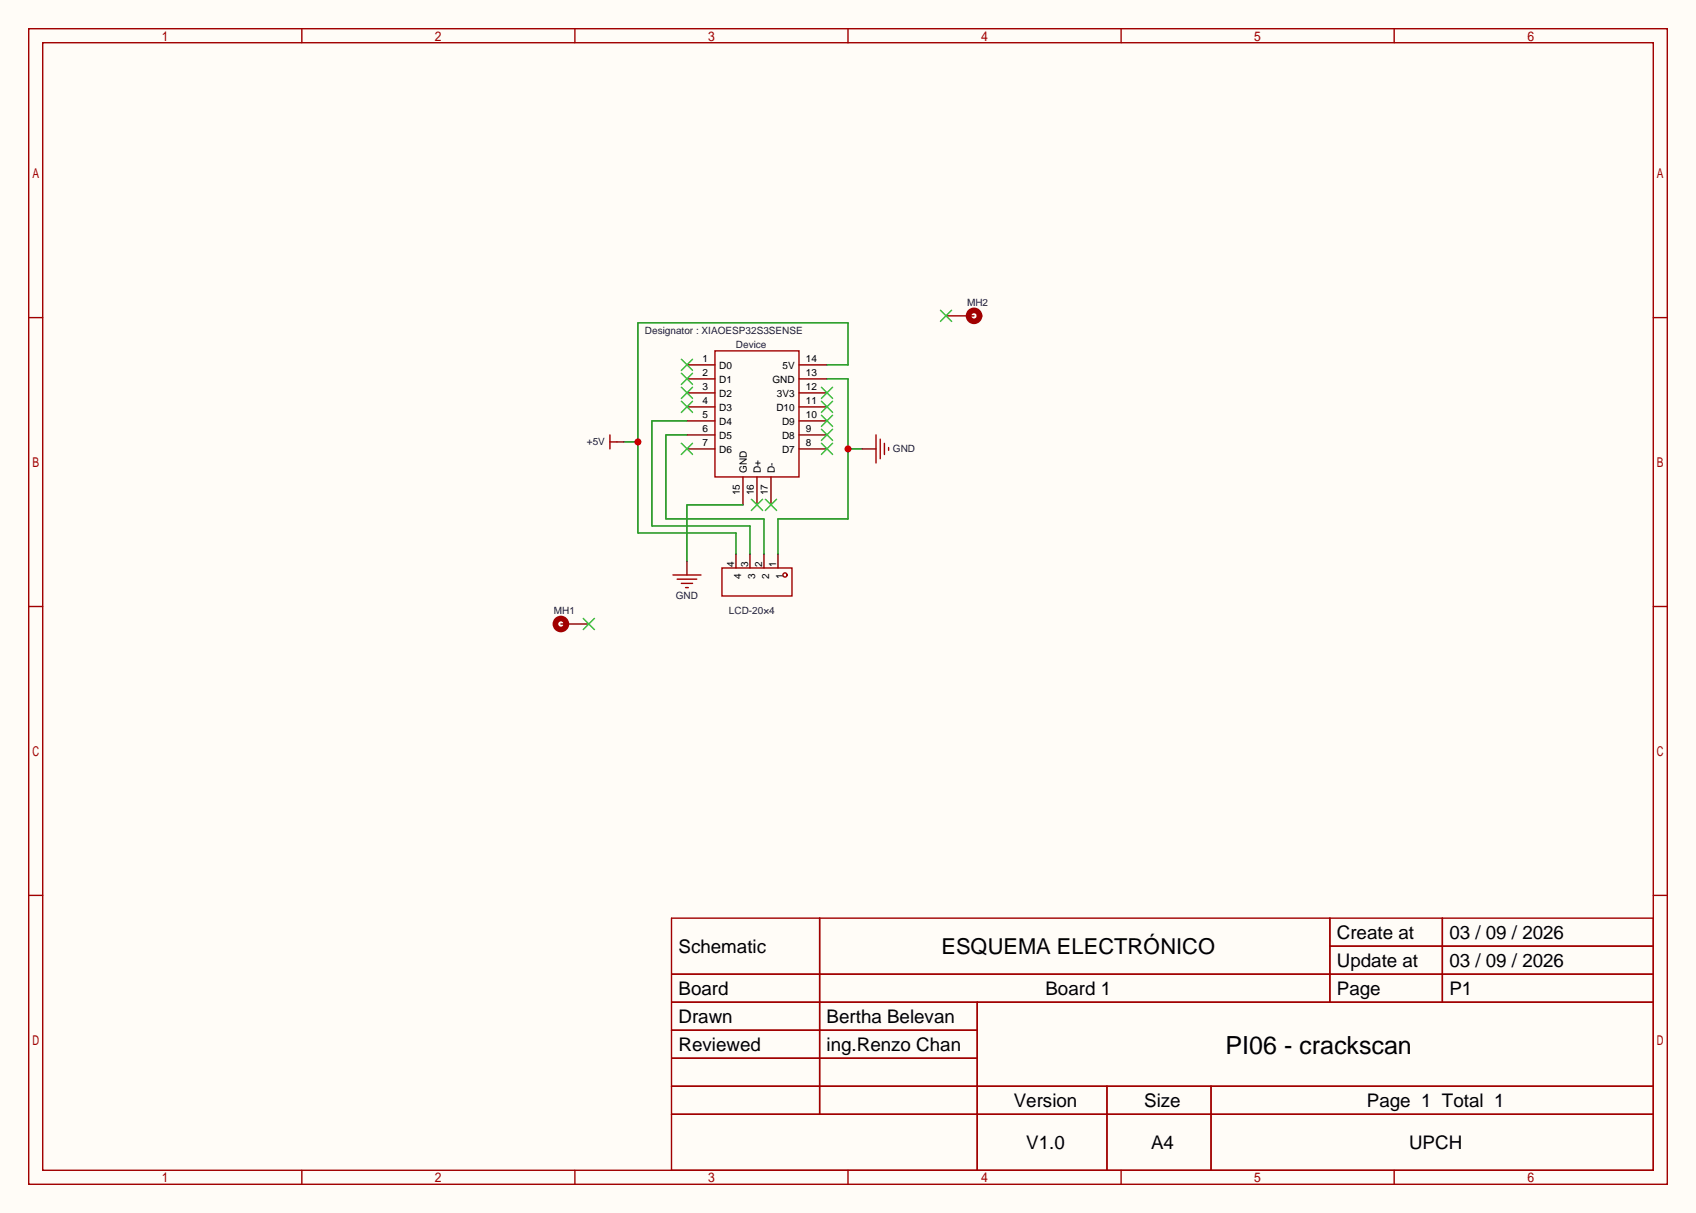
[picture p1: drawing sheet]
<svg xmlns="http://www.w3.org/2000/svg" width="308mm" height="220mm" viewBox="0 0 308 220" stroke-linecap="round" stroke-linejoin="round" font-family="sans-serif">
<path d="M0 0h307.6v220h-307.6z" fill="#fffcf7"/>
<g fill="none" stroke="#a10000" stroke-width=".25">
<path d="M5.2 5.2h297.2v209.6h-297.2zM7.7 7.7h292.1v204.5h-292.1zM54.7 5.2v2.5M104.3 5.2v2.5M153.8 5.2v2.5M203.3 5.2v2.5M252.9 5.2v2.5M5.2 57.6h2.5M299.8 57.6h2.6M129.7 63.6h15.2v22.9h-15.2zM5.2 110h2.5M130.9 103h12.7v5.1h-12.7z"/>
<path d="M299.8 110h2.6M5.2 162.4h2.5M121.8 166.5h178v45.7h-178zM121.8 176.7h178M148.7 166.5v35.6M241.2 166.5v15.2M241.2 171.6h58.6M261.6 166.5v15.2M299.8 162.4h2.6M121.8 181.7h178M121.8 186.8h55.4M121.8 197h178"/>
<path d="M121.8 191.9h55.4M177.2 181.7v30.5M200.8 197v15.2M219.6 197v15.2M54.7 212.2v2.6M104.3 212.2v2.6M121.8 202.1h178M153.8 212.2v2.6M203.3 212.2v2.6M252.9 212.2v2.6"/>
<circle cx="142.4" cy="104.3" r=".38"/>
</g>
<g fill="none" stroke="#870000" stroke-width=".25">
<path d="M171.6 57.3h5.1M124.6 66.2h5.1M124.6 68.7h5.1M124.6 71.2h5.1M124.6 73.8h5.1M124.6 76.3h5.1M124.6 78.9h5.1M144.9 66.2h5.1M144.9 68.7h5.1M144.9 71.2h5.1M144.9 73.8h5.1M144.9 76.3h5.1"/>
<path d="M144.9 78.9h5.1M124.6 81.4h5.1M134.7 86.5v5.1M137.3 86.5v5.1M139.8 86.5v5.1M144.9 81.4h5.1M101.7 113.2h5.1M133.5 100.5v2.5M136 100.5v2.5M138.6 100.5v2.5M141.1 100.5v2.5"/>
</g>
<g fill="none" stroke="#3c3" stroke-width=".25">
<path d="M170.6 56.3l2 2M172.6 56.3l-2 2M123.6 72.8l2 2M123.6 70.2l2 2.1M123.6 67.7l2 2M123.6 65.2l2 2M125.6 72.8l-2 2M125.6 70.2l-2 2.1M125.6 67.7l-2 2M125.6 65.2l-2 2M149 70.2l2 2.1M149 72.8l2 2"/>
<path d="M149 75.3l2 2M149 77.9l2 2M151 77.9l-2 2M151 70.2l-2 2.1M151 72.8l-2 2M151 75.3l-2 2M123.6 80.4l2 2M125.6 80.4l-2 2M136.3 90.6l2 2M138.3 90.6l-2 2M138.8 90.6l2 2M140.8 90.6l-2 2"/>
<path d="M149 80.4l2 2M151 80.4l-2 2M105.8 112.1l2 2.1M107.8 112.1l-2 2.1"/>
</g>
<g fill="none" stroke="#a10000" stroke-width="1">
<circle cx="176.7" cy="57.3" r="1"/>
<circle cx="101.7" cy="113.2" r="1"/>
</g>
<path d="M150 66.2h3.8v-7.7h-38.1v38.1h17.8v3.9M113.2 80.1h2.5" fill="none" stroke="#008700" stroke-width=".25"/>
<circle cx="115.7" cy="80.1" r=".63" fill="#c00"/>
<path d="M150 68.7h3.8v25.4h-12.7v6.4M153.8 81.4h2.5" fill="none" stroke="#008700" stroke-width=".25"/>
<circle cx="153.8" cy="81.4" r=".63" fill="#c00"/>
<path d="M124.6 78.9h-3.8v15.2h17.8v6.4M124.6 76.3h-6.4v19.1h17.8v5.1M134.7 91.6h-10.1v10.1" fill="none" stroke="#008700" stroke-width=".25"/>
<path d="M111.9 80.1h1.3M156.3 81.4h2.6M124.6 101.7v2.6" fill="none" stroke="#870000" stroke-width=".25"/>
<path d="M110.6 78.9v2.5M158.9 78.9v5M159.6 79.6v3.6M110.6 80.1h1.3M160.4 80.4v2M161.2 81.2v.5M122 104.3h5.1M122.8 105h3.6M123.6 105.8h2M124.3 106.6h.5" fill="none" stroke="#a10000" stroke-width=".25"/>
<text font-size="4.5" x="222.3" y="191.1">PI06 - crackscan</text>
<text font-size="4" x="170.7" y="173.1">ESQUEMA ELECTRÓNICO</text>
<g font-size="3.4">
<text x="123.1" y="172.7">Schematic</text>
<text x="242.5" y="170.2">Create at</text>
<text x="262.9" y="170.2">03 / 09 / 2026</text>
<text x="242.5" y="175.3">Update at</text>
<text x="262.9" y="175.3">03 / 09 / 2026</text>
<text x="123.1" y="180.4">Board</text>
<text x="123.1" y="185.4">Drawn</text>
<text x="149.9" y="185.4">Bertha Belevan</text>
<text x="189.6" y="180.4">Board 1</text>
<text x="242.5" y="180.4">Page</text>
<text x="262.9" y="180.4">P1</text>
<text x="123.1" y="190.5">Reviewed</text>
<text x="149.9" y="190.5">ing.Renzo Chan</text>
<text x="183.9" y="200.7">Version</text>
<text x="207.5" y="200.7">Size</text>
<text x="247.9" y="200.7">Page 1 Total 1</text>
<text x="186.1" y="208.3">V1.0</text>
<text x="208.8" y="208.3">A4</text>
<text x="255.6" y="208.3">UPCH</text>
</g>
<g font-size="1.8" fill="#000080">
<text x="175.4" y="55.5">MH2</text>
<text x="117" y="60.5">Designator : XIAOESP32S3SENSE</text>
<text x="133.5" y="63.1">Device</text>
<text x="106.4" y="80.6">+5V</text>
<text x="161.9" y="81.9">GND</text>
<text x="100.5" y="111.3">MH1</text>
<text x="122.6" y="108.5">GND</text>
<text x="132.2" y="111.3">LCD-20×4</text>
</g>
<g font-size="1.8">
<text x="127.4" y="65.6">1</text>
<text x="146.2" y="65.6">14</text>
<text x="127.4" y="70.7">3</text>
<text x="127.4" y="68.2">2</text>
<text x="130.4" y="72">D2</text>
<text x="130.4" y="69.4">D1</text>
<text x="130.4" y="66.9">D0</text>
<text x="140.1" y="69.4">GND</text>
<text x="140.9" y="72">3V3</text>
<text x="141.9" y="66.9">5V</text>
<text x="146.2" y="68.2">13</text>
<text x="146.2" y="70.7">12</text>
<text x="127.4" y="75.8">5</text>
<text x="127.4" y="73.2">4</text>
<text x="130.4" y="77.1">D4</text>
<text x="130.4" y="74.5">D3</text>
<text x="140.8" y="74.5">D10</text>
<text x="141.8" y="77.1">D9</text>
<text x="146.2" y="73.2">11</text>
<text x="146.2" y="75.8">10</text>
<text x="127.4" y="80.9">7</text>
<text x="127.4" y="78.3">6</text>
<text x="130.4" y="82.1">D6</text>
<text x="130.4" y="79.6">D5</text>
<text x="141.8" y="79.6">D8</text>
<text x="141.8" y="82.1">D7</text>
<text x="146.2" y="78.3">9</text>
<text x="146.2" y="80.9">8</text>
<text x="134.2" y="89.8" transform="rotate(-90 134.2 89.8)">15</text>
<text x="135.5" y="85.7" transform="rotate(-90 135.5 85.7)">GND</text>
<text x="136.7" y="89.8" transform="rotate(-90 136.7 89.8)">16</text>
<text x="138" y="85.7" transform="rotate(-90 138 85.7)">D+</text>
<text x="139.3" y="89.8" transform="rotate(-90 139.3 89.8)">17</text>
<text x="140.6" y="85.7" transform="rotate(-90 140.6 85.7)">D-</text>
<text x="133.2" y="102.9" transform="rotate(-90 133.2 102.9)">4</text>
<text x="134.4" y="104.9" transform="rotate(-90 134.4 104.9)">4</text>
<text x="135.7" y="102.9" transform="rotate(-90 135.7 102.9)">3</text>
<text x="137" y="104.9" transform="rotate(-90 137 104.9)">3</text>
<text x="138.2" y="102.9" transform="rotate(-90 138.2 102.9)">2</text>
<text x="139.5" y="104.9" transform="rotate(-90 139.5 104.9)">2</text>
<text x="140.8" y="102.9" transform="rotate(-90 140.8 102.9)">1</text>
<text x="142.1" y="104.9" transform="rotate(-90 142.1 104.9)">1</text>
</g>
</svg>
